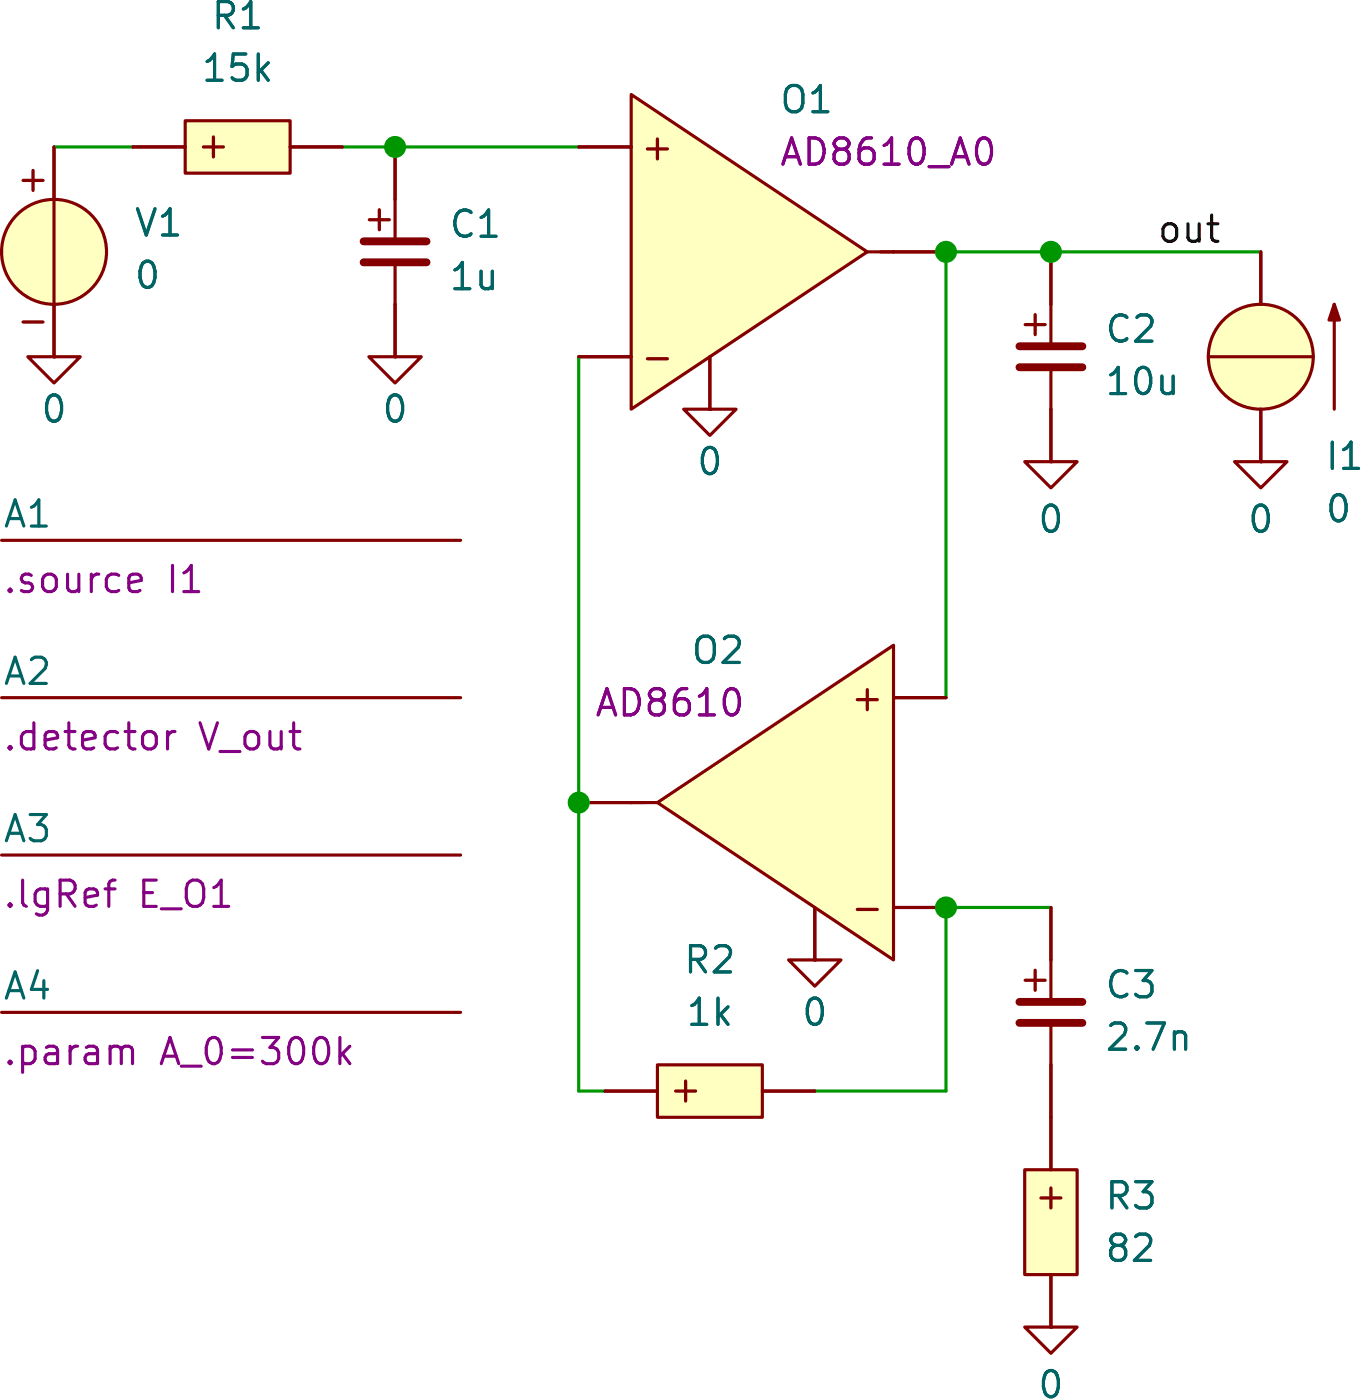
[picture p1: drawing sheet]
(kicad_sch
 (version 20231120)
 (generator "eeschema")
 (generator_version "8.0")
 (paper "A4")
 (title_block
  (title "activePHZ"))
 (lib_symbols
  (symbol "SLiCAP:C"
   (pin_numbers hide)
   (pin_names
    (offset 1.016) hide) (exclude_from_sim no) (in_bom yes) (on_board yes)
   (property "Reference" "C?" (at 2.54 3.81 0) (effects (font (size 1.27 1.27)) (justify left)))
   (property "Value" "?" (at 2.54 1.27 0) (show_name) (effects (font (size 1.27 1.27)) (justify left)))
   (property "Footprint" "" (at 2.54 -1.27 0) (effects (font (size 1.27 1.27)) (hide yes)))
   (property "Datasheet" "" (at 2.54 -1.27 0) (effects (font (size 1.27 1.27)) (hide yes)))
   (property "Description" "Capacitor" (at 7.112 -6.096 0) (effects (font (size 1.27 1.27)) (hide yes)))
   (property "model" "C" (at 2.54 -3.81 0) (show_name) (effects (font (size 1.27 1.27)) (justify left) (hide yes)))
   (property "vinit" "0" (at 2.54 -1.27 0) (show_name) (effects (font (size 1.27 1.27)) (justify left)))
   (symbol "C_0_0"
    (text "+" (at -0.762 1.651 0) (effects (font (size 1.27 1.27)))))
   (symbol "C_0_1"
    (polyline (pts (xy -1.524 -0.508) (xy 1.524 -0.508)) (stroke (width 0.381) (type solid)) (fill (type none)))
    (polyline (pts (xy -1.524 0.508) (xy 1.524 0.508)) (stroke (width 0.381) (type solid)) (fill (type none)))
    (polyline (pts (xy 0 -2.54) (xy 0 -0.508)) (stroke (width 0) (type solid)) (fill (type none)))
    (polyline (pts (xy 0 2.54) (xy 0 0.508)) (stroke (width 0) (type solid)) (fill (type none))))
   (symbol "C_1_0"
    (pin passive line (at 0 5.08 270) (length 2.54) (name "1" (effects (font (size 1.27 1.27)))) (number "1" (effects (font (size 1.27 1.27)))))
    (pin passive line (at 0 -5.08 90) (length 2.54) (name "2" (effects (font (size 1.27 1.27)))) (number "2" (effects (font (size 1.27 1.27)))))))
  (symbol "SLiCAP:Command"
   (pin_numbers hide)
   (pin_names
    (offset 0) hide) (exclude_from_sim no) (in_bom yes) (on_board yes)
   (property "Reference" "A?" (at 0 1.27 0) (do_not_autoplace) (effects (font (size 1.27 1.27)) (justify left)))
   (property "Value" "" (at 0 -0.635 0) (effects (font (size 1.27 1.27)) (justify left) (hide yes)))
   (property "Footprint" "" (at 0 -1.27 0) (effects (font (size 1.27 1.27)) (justify left) (hide yes)))
   (property "Datasheet" "" (at 0 -1.27 0) (effects (font (size 1.27 1.27)) (justify left) (hide yes)))
   (property "Description" "SLiCAP command (.lib, .param, .model. subckt}" (at 23.114 -4.064 0) (effects (font (size 1.27 1.27)) (hide yes)))
   (property "command" "?" (at 0 -1.905 0) (do_not_autoplace) (effects (font (size 1.27 1.27)) (justify left)))
   (symbol "Command_0_1"
    (polyline (pts (xy 0 0) (xy 22.225 0)) (stroke (width 0) (type default)) (fill (type none)))))
  (symbol "SLiCAP:GND"
   (power)
   (pin_numbers hide)
   (pin_names
    (offset 0) hide) (exclude_from_sim no) (in_bom yes) (on_board yes)
   (property "Reference" "#0" (at 0 -5.08 0) (effects (font (size 1.27 1.27)) (hide yes)))
   (property "Value" "0" (at 0 -2.54 0) (do_not_autoplace) (effects (font (size 1.27 1.27))))
   (property "Footprint" "" (at 0 0 0) (effects (font (size 1.27 1.27)) (hide yes)))
   (property "Datasheet" "" (at 0 -10.16 0) (effects (font (size 1.27 1.27)) (hide yes)))
   (property "Description" "0V reference potential" (at 0 -7.62 0) (effects (font (size 1.27 1.27)) (hide yes)))
   (symbol "GND_0_1"
    (polyline (pts (xy -1.27 0) (xy 0 -1.27) (xy 1.27 0) (xy -1.27 0)) (stroke (width 0) (type default)) (fill (type none))))
   (symbol "GND_1_1"
    (pin power_in line (at 0 0 0) (length 0) (name "~" (effects (font (size 1.016 1.016)))) (number "1" (effects (font (size 1.016 1.016)))))))
  (symbol "SLiCAP:I"
   (pin_numbers hide)
   (pin_names
    (offset 0) hide) (exclude_from_sim no) (in_bom yes) (on_board yes)
   (property "Reference" "I?" (at 3.81 4.445 0) (effects (font (size 1.27 1.27)) (justify left)))
   (property "Value" "?" (at 3.81 2.54 0) (show_name) (effects (font (size 1.27 1.27)) (justify left)))
   (property "Footprint" "" (at 0 -1.27 0) (effects (font (size 1.27 1.27)) (justify left) (hide yes)))
   (property "Datasheet" "" (at 0 -1.27 0) (effects (font (size 1.27 1.27)) (justify left) (hide yes)))
   (property "Description" "Independent current source" (at 17.272 -7.366 0) (effects (font (size 1.27 1.27)) (hide yes)))
   (property "noise" "0" (at 3.81 -3.175 0) (show_name) (effects (font (size 1.27 1.27)) (justify left)))
   (property "dc" "0" (at 3.81 0.635 0) (show_name) (effects (font (size 1.27 1.27)) (justify left)))
   (property "dcvar" "0" (at 3.81 -1.27 0) (show_name) (effects (font (size 1.27 1.27)) (justify left)))
   (property "model" "I" (at 3.81 -5.08 0) (show_name) (effects (font (size 1.27 1.27)) (justify left) (hide yes)))
   (symbol "I_0_1"
    (polyline (pts (xy -3.556 2.54) (xy -3.556 -2.54)) (stroke (width 0) (type solid)) (fill (type none)))
    (polyline (pts (xy -2.54 0) (xy 2.54 0)) (stroke (width 0) (type solid)) (fill (type none)))
    (polyline (pts (xy -3.556 2.54) (xy -3.81 1.778) (xy -3.302 1.778) (xy -3.556 2.54)) (stroke (width 0) (type solid)) (fill (type outline))))
   (symbol "I_1_0"
    (circle (center 0 0) (radius 2.54) (stroke (width 0) (type solid)) (fill (type background)))
    (pin power_out line (at 0 -5.08 90) (length 2.54) (name "n" (effects (font (size 1.27 1.27)))) (number "1" (effects (font (size 1.27 1.27)))))
    (pin power_out line (at 0 5.08 270) (length 2.54) (name "p" (effects (font (size 1.27 1.27)))) (number "2" (effects (font (size 1.27 1.27)))))))
  (symbol "SLiCAP:O"
   (pin_numbers hide)
   (pin_names
    (offset 0) hide) (exclude_from_sim no) (in_bom yes) (on_board yes)
   (property "Reference" "O?" (at 0.635 6.985 0) (effects (font (size 1.27 1.27)) (justify left)))
   (property "Value" "" (at 2.54 5.08 0) (effects (font (size 1.27 1.27)) (justify left) (hide yes)))
   (property "Footprint" "" (at 2.54 -1.27 0) (effects (font (size 1.27 1.27)) (justify left) (hide yes)))
   (property "Datasheet" "" (at 2.54 -1.27 0) (effects (font (size 1.27 1.27)) (justify left) (hide yes)))
   (property "Description" "Operational amplifier" (at 10.922 -6.096 0) (effects (font (size 1.27 1.27)) (hide yes)))
   (property "model" "?" (at 0.635 5.08 0) (show_name) (effects (font (size 1.27 1.27)) (justify left)))
   (symbol "O_0_1"
    (polyline (pts (xy 6.35 0) (xy 7.62 0)) (stroke (width 0) (type default)) (fill (type none)))
    (polyline (pts (xy 7.62 0) (xy 6.985 0)) (stroke (width 0) (type default)) (fill (type none))))
   (symbol "O_1_0"
    (pin power_out line (at 10.16 0 180) (length 2.54) (name "outP" (effects (font (size 1.27 1.27)))) (number "3" (effects (font (size 1.27 1.27)))))
    (pin power_out line (at -1.27 -7.62 90) (length 2.54) (name "outN" (effects (font (size 1.27 1.27)))) (number "4" (effects (font (size 1.27 1.27))))))
   (symbol "O_1_1"
    (polyline (pts (xy 6.35 0) (xy -5.08 7.62) (xy -5.08 -7.62) (xy 6.35 0)) (stroke (width 0) (type default)) (fill (type background)))
    (text "+" (at -3.81 5.08 0) (effects (font (size 1.27 1.27))))
    (text "-" (at -3.81 -5.08 0) (effects (font (size 1.27 1.27))))
    (pin input line (at -7.62 5.08 0) (length 2.54) (name "inp" (effects (font (size 1.27 1.27)))) (number "1" (effects (font (size 1.27 1.27)))))
    (pin input line (at -7.62 -5.08 0) (length 2.54) (name "inN" (effects (font (size 1.27 1.27)))) (number "2" (effects (font (size 1.27 1.27)))))))
  (symbol "SLiCAP:R"
   (pin_numbers hide)
   (pin_names
    (offset 1.016) hide) (exclude_from_sim no) (in_bom yes) (on_board yes)
   (property "Reference" "R?" (at 1.905 3.81 0) (effects (font (size 1.27 1.27)) (justify left)))
   (property "Value" "?" (at 1.905 1.905 0) (show_name) (effects (font (size 1.27 1.27)) (justify left)))
   (property "Footprint" "" (at 0.635 -3.175 0) (effects (font (size 1.27 1.27)) (hide yes)))
   (property "Datasheet" "" (at 0.635 -3.175 0) (effects (font (size 1.27 1.27)) (hide yes)))
   (property "Description" "Resistor (cannot have zero resistance)" (at 21.082 -5.842 0) (effects (font (size 1.27 1.27)) (hide yes)))
   (property "model" "R" (at 1.905 -3.81 0) (show_name) (effects (font (size 1.27 1.27)) (justify left) (hide yes)))
   (property "noisetemp" "0" (at 1.905 0 0) (show_name) (effects (font (size 1.27 1.27)) (justify left)))
   (property "noiseflow" "0" (at 15.24 0 0) (show_name) (effects (font (size 1.27 1.27)) (justify left)))
   (property "dcvar" "0" (at 1.905 -1.905 0) (show_name) (effects (font (size 1.27 1.27)) (justify left)))
   (property "dcvarlot" "0" (at 15.24 -1.905 0) (show_name) (effects (font (size 1.27 1.27)) (justify left)))
   (symbol "R_0_0"
    (text "+" (at 0 1.27 0) (effects (font (size 1.27 1.27)))))
   (symbol "R_1_0"
    (pin passive line (at 0 5.08 270) (length 2.54) (name "1" (effects (font (size 1.27 1.27)))) (number "1" (effects (font (size 1.27 1.27)))))
    (pin passive line (at 0 -5.08 90) (length 2.54) (name "2" (effects (font (size 1.27 1.27)))) (number "2" (effects (font (size 1.27 1.27))))))
   (symbol "R_1_1"
    (rectangle (start -1.27 2.54) (end 1.27 -2.54) (stroke (width 0) (type solid)) (fill (type background)))))
  (symbol "SLiCAP:V"
   (pin_numbers hide)
   (pin_names
    (offset 0) hide) (exclude_from_sim no) (in_bom yes) (on_board yes)
   (property "Reference" "V?" (at 3.175 4.445 0) (effects (font (size 1.27 1.27)) (justify left)))
   (property "Value" "?" (at 3.175 2.54 0) (show_name) (effects (font (size 1.27 1.27)) (justify left)))
   (property "Footprint" "" (at 0 -1.27 0) (effects (font (size 1.27 1.27)) (justify left) (hide yes)))
   (property "Datasheet" "" (at 0 -1.27 0) (effects (font (size 1.27 1.27)) (justify left) (hide yes)))
   (property "Description" "Independent voltage source" (at 16.51 -7.112 0) (effects (font (size 1.27 1.27)) (hide yes)))
   (property "noise" "0" (at 3.175 -3.175 0) (show_name) (effects (font (size 1.27 1.27)) (justify left)))
   (property "dc" "0" (at 3.175 0.635 0) (show_name) (effects (font (size 1.27 1.27)) (justify left)))
   (property "dcvar" "0" (at 3.175 -1.27 0) (show_name) (effects (font (size 1.27 1.27)) (justify left)))
   (property "model" "V" (at 3.175 -5.08 0) (show_name) (effects (font (size 1.27 1.27)) (justify left) (hide yes)))
   (symbol "V_0_0"
    (text "+" (at -1.016 3.556 0) (effects (font (size 1.27 1.27))))
    (text "-" (at -1.016 -3.302 0) (effects (font (size 1.27 1.27))))
    (pin power_out line (at 0 5.08 270) (length 2.54) (name "p" (effects (font (size 1.27 1.27)))) (number "1" (effects (font (size 1.27 1.27)))))
    (pin power_out line (at 0 -5.08 90) (length 2.54) (name "n" (effects (font (size 1.27 1.27)))) (number "2" (effects (font (size 1.27 1.27))))))
   (symbol "V_0_1"
    (polyline (pts (xy 0 2.54) (xy 0 -2.54)) (stroke (width 0) (type solid)) (fill (type none))))
   (symbol "V_1_0"
    (circle (center 0 0) (radius 2.54) (stroke (width 0) (type solid)) (fill (type background))))))
 (junction
  (at 101.6 48.26)
  (diameter 0)
  (color 0 0 0 0))
 (junction
  (at 106.68 48.26)
  (diameter 0)
  (color 0 0 0 0))
 (junction
  (at 74.93 43.18)
  (diameter 0)
  (color 0 0 0 0))
 (junction
  (at 101.6 80.01)
  (diameter 0)
  (color 0 0 0 0))
 (junction
  (at 83.82 74.93)
  (diameter 0)
  (color 0 0 0 0))
 (wire
  (pts (xy 101.6 80.01) (xy 106.68 80.01))
  (stroke (width 0) (type default)))
 (wire
  (pts (xy 101.6 88.9) (xy 101.6 80.01))
  (stroke (width 0) (type default)))
 (wire
  (pts (xy 83.82 43.18) (xy 74.93 43.18))
  (stroke (width 0) (type default)))
 (wire
  (pts (xy 106.68 48.26) (xy 116.84 48.26))
  (stroke (width 0) (type default)))
 (wire
  (pts (xy 62.23 43.18) (xy 58.42 43.18))
  (stroke (width 0) (type default)))
 (wire
  (pts (xy 85.09 88.9) (xy 83.82 88.9))
  (stroke (width 0) (type default)))
 (wire
  (pts (xy 74.93 43.18) (xy 72.39 43.18))
  (stroke (width 0) (type default)))
 (wire
  (pts (xy 95.25 88.9) (xy 101.6 88.9))
  (stroke (width 0) (type default)))
 (wire
  (pts (xy 83.82 53.34) (xy 83.82 74.93))
  (stroke (width 0) (type default)))
 (wire
  (pts (xy 101.6 48.26) (xy 101.6 69.85))
  (stroke (width 0) (type default)))
 (wire
  (pts (xy 83.82 88.9) (xy 83.82 74.93))
  (stroke (width 0) (type default)))
 (wire
  (pts (xy 101.6 48.26) (xy 106.68 48.26))
  (stroke (width 0) (type default)))
 (label "out"
  (at 111.76 48.26 0)
  (fields_autoplaced yes)
  (effects (font (size 1.27 1.27)) (justify left bottom)))
 (symbol
  (lib_id "SLiCAP:GND")
  (at 74.93 53.34 0)
  (unit 1)
  (exclude_from_sim no)
  (in_bom yes)
  (on_board yes)
  (dnp no)
  (fields_autoplaced yes)
  (property "Reference" "#03" (at 74.93 58.42 0) (effects (font (size 1.27 1.27)) (hide yes)))
  (property "Value" "0" (at 74.93 55.88 0) (do_not_autoplace yes) (effects (font (size 1.27 1.27))))
  (property "Footprint" "" (at 74.93 53.34 0) (effects (font (size 1.27 1.27)) (hide yes)))
  (property "Datasheet" "" (at 74.93 63.5 0) (effects (font (size 1.27 1.27)) (hide yes)))
  (property "Description" "0V reference potential" (at 74.93 60.96 0) (effects (font (size 1.27 1.27)) (hide yes)))
  (pin "1"))
 (symbol
  (lib_id "SLiCAP:R")
  (at 90.17 88.9 90)
  (unit 1)
  (exclude_from_sim no)
  (in_bom yes)
  (on_board yes)
  (dnp no)
  (fields_autoplaced yes)
  (property "Reference" "R2" (at 90.17 82.55 90) (effects (font (size 1.27 1.27))))
  (property "Value" "1k" (at 90.17 85.09 90) (effects (font (size 1.27 1.27))))
  (property "Footprint" "" (at 93.345 88.265 0) (effects (font (size 1.27 1.27)) (hide yes)))
  (property "Datasheet" "" (at 93.345 88.265 0) (effects (font (size 1.27 1.27)) (hide yes)))
  (property "Description" "Resistor (cannot have zero resistance)" (at 96.012 67.818 0) (effects (font (size 1.27 1.27)) (hide yes)))
  (property "model" "R" (at 93.98 86.995 0) (show_name yes) (effects (font (size 1.27 1.27)) (justify left) (hide yes)))
  (property "noisetemp" "0" (at 88.8999 86.36 0) (show_name yes) (effects (font (size 1.27 1.27)) (justify left) (hide yes)))
  (property "noiseflow" "0" (at 91.4399 86.36 0) (show_name yes) (effects (font (size 1.27 1.27)) (justify left) (hide yes)))
  (property "dcvar" "0" (at 93.9799 86.36 0) (show_name yes) (effects (font (size 1.27 1.27)) (justify left) (hide yes)))
  (property "dcvarlot" "0" (at 96.5199 86.36 0) (show_name yes) (effects (font (size 1.27 1.27)) (justify left) (hide yes)))
  (pin "2")
  (pin "1"))
 (symbol
  (lib_id "SLiCAP:GND")
  (at 106.68 100.33 0)
  (unit 1)
  (exclude_from_sim no)
  (in_bom yes)
  (on_board yes)
  (dnp no)
  (property "Reference" "#06" (at 106.68 105.41 0) (effects (font (size 1.27 1.27)) (hide yes)))
  (property "Value" "0" (at 106.68 103.124 0) (do_not_autoplace yes) (effects (font (size 1.27 1.27))))
  (property "Footprint" "" (at 106.68 100.33 0) (effects (font (size 1.27 1.27)) (hide yes)))
  (property "Datasheet" "" (at 106.68 110.49 0) (effects (font (size 1.27 1.27)) (hide yes)))
  (property "Description" "0V reference potential" (at 106.68 107.95 0) (effects (font (size 1.27 1.27)) (hide yes)))
  (pin "1"))
 (symbol
  (lib_id "SLiCAP:I")
  (at 116.84 53.34 0)
  (mirror y)
  (unit 1)
  (exclude_from_sim no)
  (in_bom yes)
  (on_board yes)
  (dnp no)
  (property "Reference" "I1" (at 119.888 58.166 0) (effects (font (size 1.27 1.27)) (justify right)))
  (property "Value" "0" (at 119.888 60.706 0) (effects (font (size 1.27 1.27)) (justify right)))
  (property "Footprint" "" (at 116.84 54.61 0) (effects (font (size 1.27 1.27)) (justify left) (hide yes)))
  (property "Datasheet" "" (at 116.84 54.61 0) (effects (font (size 1.27 1.27)) (justify left) (hide yes)))
  (property "Description" "Independent current source" (at 99.568 60.706 0) (effects (font (size 1.27 1.27)) (hide yes)))
  (property "noise" "0" (at 113.03 53.3399 0) (show_name yes) (effects (font (size 1.27 1.27)) (justify left) (hide yes)))
  (property "dc" "0" (at 113.03 55.8799 0) (show_name yes) (effects (font (size 1.27 1.27)) (justify left) (hide yes)))
  (property "dcvar" "0" (at 113.03 58.4199 0) (show_name yes) (effects (font (size 1.27 1.27)) (justify left) (hide yes)))
  (property "model" "I" (at 113.03 58.42 0) (show_name yes) (effects (font (size 1.27 1.27)) (justify left) (hide yes)))
  (pin "1")
  (pin "2"))
 (symbol
  (lib_id "SLiCAP:GND")
  (at 106.68 58.42 0)
  (unit 1)
  (exclude_from_sim no)
  (in_bom yes)
  (on_board yes)
  (dnp no)
  (property "Reference" "#04" (at 106.68 63.5 0) (effects (font (size 1.27 1.27)) (hide yes)))
  (property "Value" "0" (at 106.68 61.214 0) (do_not_autoplace yes) (effects (font (size 1.27 1.27))))
  (property "Footprint" "" (at 106.68 58.42 0) (effects (font (size 1.27 1.27)) (hide yes)))
  (property "Datasheet" "" (at 106.68 68.58 0) (effects (font (size 1.27 1.27)) (hide yes)))
  (property "Description" "0V reference potential" (at 106.68 66.04 0) (effects (font (size 1.27 1.27)) (hide yes)))
  (pin "1"))
 (symbol
  (lib_id "SLiCAP:R")
  (at 106.68 95.25 0)
  (unit 1)
  (exclude_from_sim no)
  (in_bom yes)
  (on_board yes)
  (dnp no)
  (fields_autoplaced yes)
  (property "Reference" "R3" (at 109.22 93.9799 0) (effects (font (size 1.27 1.27)) (justify left)))
  (property "Value" "82" (at 109.22 96.5199 0) (effects (font (size 1.27 1.27)) (justify left)))
  (property "Footprint" "" (at 107.315 98.425 0) (effects (font (size 1.27 1.27)) (hide yes)))
  (property "Datasheet" "" (at 107.315 98.425 0) (effects (font (size 1.27 1.27)) (hide yes)))
  (property "Description" "Resistor (cannot have zero resistance)" (at 127.762 101.092 0) (effects (font (size 1.27 1.27)) (hide yes)))
  (property "model" "R" (at 108.585 99.06 0) (show_name yes) (effects (font (size 1.27 1.27)) (justify left) (hide yes)))
  (property "noisetemp" "0" (at 109.22 93.9799 0) (show_name yes) (effects (font (size 1.27 1.27)) (justify left) (hide yes)))
  (property "noiseflow" "0" (at 109.22 96.5199 0) (show_name yes) (effects (font (size 1.27 1.27)) (justify left) (hide yes)))
  (property "dcvar" "0" (at 109.22 99.0599 0) (show_name yes) (effects (font (size 1.27 1.27)) (justify left) (hide yes)))
  (property "dcvarlot" "0" (at 109.22 101.5999 0) (show_name yes) (effects (font (size 1.27 1.27)) (justify left) (hide yes)))
  (pin "2")
  (pin "1"))
 (symbol
  (lib_id "SLiCAP:GND")
  (at 116.84 58.42 0)
  (unit 1)
  (exclude_from_sim no)
  (in_bom yes)
  (on_board yes)
  (dnp no)
  (property "Reference" "#07" (at 116.84 63.5 0) (effects (font (size 1.27 1.27)) (hide yes)))
  (property "Value" "0" (at 116.84 61.214 0) (do_not_autoplace yes) (effects (font (size 1.27 1.27))))
  (property "Footprint" "" (at 116.84 58.42 0) (effects (font (size 1.27 1.27)) (hide yes)))
  (property "Datasheet" "" (at 116.84 68.58 0) (effects (font (size 1.27 1.27)) (hide yes)))
  (property "Description" "0V reference potential" (at 116.84 66.04 0) (effects (font (size 1.27 1.27)) (hide yes)))
  (pin "1"))
 (symbol
  (lib_id "SLiCAP:Command")
  (at 55.88 69.85 0)
  (unit 1)
  (exclude_from_sim no)
  (in_bom yes)
  (on_board yes)
  (dnp no)
  (fields_autoplaced yes)
  (property "Reference" "A2" (at 55.88 68.58 0) (do_not_autoplace yes) (effects (font (size 1.27 1.27)) (justify left)))
  (property "Value" "~" (at 55.88 70.485 0) (effects (font (size 1.27 1.27)) (justify left) (hide yes)))
  (property "Footprint" "" (at 55.88 71.12 0) (effects (font (size 1.27 1.27)) (justify left) (hide yes)))
  (property "Datasheet" "" (at 55.88 71.12 0) (effects (font (size 1.27 1.27)) (justify left) (hide yes)))
  (property "Description" "SLiCAP command (.lib, .param, .model. subckt}" (at 78.994 73.914 0) (effects (font (size 1.27 1.27)) (hide yes)))
  (property "command" ".detector V_out" (at 55.88 71.755 0) (do_not_autoplace yes) (effects (font (size 1.27 1.27)) (justify left))))
 (symbol
  (lib_id "SLiCAP:GND")
  (at 90.17 55.88 0)
  (unit 1)
  (exclude_from_sim no)
  (in_bom yes)
  (on_board yes)
  (dnp no)
  (fields_autoplaced yes)
  (property "Reference" "#01" (at 90.17 60.96 0) (effects (font (size 1.27 1.27)) (hide yes)))
  (property "Value" "0" (at 90.17 58.42 0) (do_not_autoplace yes) (effects (font (size 1.27 1.27))))
  (property "Footprint" "" (at 90.17 55.88 0) (effects (font (size 1.27 1.27)) (hide yes)))
  (property "Datasheet" "" (at 90.17 66.04 0) (effects (font (size 1.27 1.27)) (hide yes)))
  (property "Description" "0V reference potential" (at 90.17 63.5 0) (effects (font (size 1.27 1.27)) (hide yes)))
  (pin "1"))
 (symbol
  (lib_id "SLiCAP:Command")
  (at 55.88 85.09 0)
  (unit 1)
  (exclude_from_sim no)
  (in_bom yes)
  (on_board yes)
  (dnp no)
  (fields_autoplaced yes)
  (property "Reference" "A4" (at 55.88 83.82 0) (do_not_autoplace yes) (effects (font (size 1.27 1.27)) (justify left)))
  (property "Value" "~" (at 55.88 85.725 0) (effects (font (size 1.27 1.27)) (justify left) (hide yes)))
  (property "Footprint" "" (at 55.88 86.36 0) (effects (font (size 1.27 1.27)) (justify left) (hide yes)))
  (property "Datasheet" "" (at 55.88 86.36 0) (effects (font (size 1.27 1.27)) (justify left) (hide yes)))
  (property "Description" "SLiCAP command (.lib, .param, .model. subckt}" (at 78.994 89.154 0) (effects (font (size 1.27 1.27)) (hide yes)))
  (property "command" ".param A_0=300k" (at 55.88 86.995 0) (do_not_autoplace yes) (effects (font (size 1.27 1.27)) (justify left))))
 (symbol
  (lib_id "SLiCAP:GND")
  (at 95.25 82.55 0)
  (unit 1)
  (exclude_from_sim no)
  (in_bom yes)
  (on_board yes)
  (dnp no)
  (fields_autoplaced yes)
  (property "Reference" "#05" (at 95.25 87.63 0) (effects (font (size 1.27 1.27)) (hide yes)))
  (property "Value" "0" (at 95.25 85.09 0) (do_not_autoplace yes) (effects (font (size 1.27 1.27))))
  (property "Footprint" "" (at 95.25 82.55 0) (effects (font (size 1.27 1.27)) (hide yes)))
  (property "Datasheet" "" (at 95.25 92.71 0) (effects (font (size 1.27 1.27)) (hide yes)))
  (property "Description" "0V reference potential" (at 95.25 90.17 0) (effects (font (size 1.27 1.27)) (hide yes)))
  (pin "1"))
 (symbol
  (lib_id "SLiCAP:C")
  (at 74.93 48.26 0)
  (unit 1)
  (exclude_from_sim no)
  (in_bom yes)
  (on_board yes)
  (dnp no)
  (property "Reference" "C1" (at 77.47 46.9236 0) (effects (font (size 1.27 1.27)) (justify left)))
  (property "Value" "1u" (at 77.47 49.4636 0) (effects (font (size 1.27 1.27)) (justify left)))
  (property "Footprint" "" (at 77.47 49.53 0) (effects (font (size 1.27 1.27)) (hide yes)))
  (property "Datasheet" "" (at 77.47 49.53 0) (effects (font (size 1.27 1.27)) (hide yes)))
  (property "Description" "Capacitor" (at 82.042 54.356 0) (effects (font (size 1.27 1.27)) (hide yes)))
  (property "model" "C" (at 77.47 52.07 0) (show_name yes) (effects (font (size 1.27 1.27)) (justify left) (hide yes)))
  (property "vinit" "0" (at 77.47 50.7336 0) (show_name yes) (effects (font (size 1.27 1.27)) (justify left) (hide yes)))
  (pin "2")
  (pin "1"))
 (symbol
  (lib_id "SLiCAP:O")
  (at 93.98 74.93 0)
  (mirror y)
  (unit 1)
  (exclude_from_sim no)
  (in_bom yes)
  (on_board yes)
  (dnp no)
  (property "Reference" "O2" (at 91.948 67.564 0) (effects (font (size 1.27 1.27)) (justify left)))
  (property "Value" "~" (at 91.44 69.85 0) (effects (font (size 1.27 1.27)) (justify left) (hide yes)))
  (property "Footprint" "" (at 91.44 76.2 0) (effects (font (size 1.27 1.27)) (justify left) (hide yes)))
  (property "Datasheet" "" (at 91.44 76.2 0) (effects (font (size 1.27 1.27)) (justify left) (hide yes)))
  (property "Description" "Operational amplifier" (at 83.058 81.026 0) (effects (font (size 1.27 1.27)) (hide yes)))
  (property "model" "AD8610" (at 91.948 70.104 0) (effects (font (size 1.27 1.27)) (justify left)))
  (pin "3")
  (pin "4")
  (pin "1")
  (pin "2"))
 (symbol
  (lib_id "SLiCAP:O")
  (at 91.44 48.26 0)
  (unit 1)
  (exclude_from_sim no)
  (in_bom yes)
  (on_board yes)
  (dnp no)
  (property "Reference" "O1" (at 93.472 40.894 0) (effects (font (size 1.27 1.27)) (justify left)))
  (property "Value" "~" (at 93.98 43.18 0) (effects (font (size 1.27 1.27)) (justify left) (hide yes)))
  (property "Footprint" "" (at 93.98 49.53 0) (effects (font (size 1.27 1.27)) (justify left) (hide yes)))
  (property "Datasheet" "" (at 93.98 49.53 0) (effects (font (size 1.27 1.27)) (justify left) (hide yes)))
  (property "Description" "Operational amplifier" (at 102.362 54.356 0) (effects (font (size 1.27 1.27)) (hide yes)))
  (property "model" "AD8610_A0" (at 93.472 43.434 0) (effects (font (size 1.27 1.27)) (justify left)))
  (pin "3")
  (pin "4")
  (pin "1")
  (pin "2"))
 (symbol
  (lib_id "SLiCAP:GND")
  (at 58.42 53.34 0)
  (unit 1)
  (exclude_from_sim no)
  (in_bom yes)
  (on_board yes)
  (dnp no)
  (fields_autoplaced yes)
  (property "Reference" "#02" (at 58.42 58.42 0) (effects (font (size 1.27 1.27)) (hide yes)))
  (property "Value" "0" (at 58.42 55.88 0) (do_not_autoplace yes) (effects (font (size 1.27 1.27))))
  (property "Footprint" "" (at 58.42 53.34 0) (effects (font (size 1.27 1.27)) (hide yes)))
  (property "Datasheet" "" (at 58.42 63.5 0) (effects (font (size 1.27 1.27)) (hide yes)))
  (property "Description" "0V reference potential" (at 58.42 60.96 0) (effects (font (size 1.27 1.27)) (hide yes)))
  (pin "1"))
 (symbol
  (lib_id "SLiCAP:V")
  (at 58.42 48.26 0)
  (unit 1)
  (exclude_from_sim no)
  (in_bom yes)
  (on_board yes)
  (dnp no)
  (fields_autoplaced yes)
  (property "Reference" "V1" (at 62.23 46.8629 0) (effects (font (size 1.27 1.27)) (justify left)))
  (property "Value" "0" (at 62.23 49.4029 0) (effects (font (size 1.27 1.27)) (justify left)))
  (property "Footprint" "" (at 58.42 49.53 0) (effects (font (size 1.27 1.27)) (justify left) (hide yes)))
  (property "Datasheet" "" (at 58.42 49.53 0) (effects (font (size 1.27 1.27)) (justify left) (hide yes)))
  (property "Description" "Independent voltage source" (at 74.93 55.372 0) (effects (font (size 1.27 1.27)) (hide yes)))
  (property "noise" "0" (at 62.23 48.1329 0) (show_name yes) (effects (font (size 1.27 1.27)) (justify left) (hide yes)))
  (property "dc" "0" (at 62.23 50.6729 0) (show_name yes) (effects (font (size 1.27 1.27)) (justify left) (hide yes)))
  (property "dcvar" "0" (at 62.23 53.2129 0) (show_name yes) (effects (font (size 1.27 1.27)) (justify left) (hide yes)))
  (property "model" "V" (at 61.595 53.34 0) (show_name yes) (effects (font (size 1.27 1.27)) (justify left) (hide yes)))
  (pin "1")
  (pin "2"))
 (symbol
  (lib_id "SLiCAP:C")
  (at 106.68 53.34 0)
  (unit 1)
  (exclude_from_sim no)
  (in_bom yes)
  (on_board yes)
  (dnp no)
  (property "Reference" "C2" (at 109.22 52.0036 0) (effects (font (size 1.27 1.27)) (justify left)))
  (property "Value" "10u" (at 109.22 54.5436 0) (effects (font (size 1.27 1.27)) (justify left)))
  (property "Footprint" "" (at 109.22 54.61 0) (effects (font (size 1.27 1.27)) (hide yes)))
  (property "Datasheet" "" (at 109.22 54.61 0) (effects (font (size 1.27 1.27)) (hide yes)))
  (property "Description" "Capacitor" (at 113.792 59.436 0) (effects (font (size 1.27 1.27)) (hide yes)))
  (property "model" "C" (at 109.22 57.15 0) (show_name yes) (effects (font (size 1.27 1.27)) (justify left) (hide yes)))
  (property "vinit" "0" (at 109.22 55.8136 0) (show_name yes) (effects (font (size 1.27 1.27)) (justify left) (hide yes)))
  (pin "2")
  (pin "1"))
 (symbol
  (lib_id "SLiCAP:R")
  (at 67.31 43.18 90)
  (unit 1)
  (exclude_from_sim no)
  (in_bom yes)
  (on_board yes)
  (dnp no)
  (fields_autoplaced yes)
  (property "Reference" "R1" (at 67.31 36.83 90) (effects (font (size 1.27 1.27))))
  (property "Value" "15k" (at 67.31 39.37 90) (effects (font (size 1.27 1.27))))
  (property "Footprint" "" (at 70.485 42.545 0) (effects (font (size 1.27 1.27)) (hide yes)))
  (property "Datasheet" "" (at 70.485 42.545 0) (effects (font (size 1.27 1.27)) (hide yes)))
  (property "Description" "Resistor (cannot have zero resistance)" (at 73.152 22.098 0) (effects (font (size 1.27 1.27)) (hide yes)))
  (property "model" "R" (at 71.12 41.275 0) (show_name yes) (effects (font (size 1.27 1.27)) (justify left) (hide yes)))
  (property "noisetemp" "0" (at 66.0399 40.64 0) (show_name yes) (effects (font (size 1.27 1.27)) (justify left) (hide yes)))
  (property "noiseflow" "0" (at 68.5799 40.64 0) (show_name yes) (effects (font (size 1.27 1.27)) (justify left) (hide yes)))
  (property "dcvar" "0" (at 71.1199 40.64 0) (show_name yes) (effects (font (size 1.27 1.27)) (justify left) (hide yes)))
  (property "dcvarlot" "0" (at 73.6599 40.64 0) (show_name yes) (effects (font (size 1.27 1.27)) (justify left) (hide yes)))
  (pin "2")
  (pin "1"))
 (symbol
  (lib_id "SLiCAP:C")
  (at 106.68 85.09 0)
  (unit 1)
  (exclude_from_sim no)
  (in_bom yes)
  (on_board yes)
  (dnp no)
  (property "Reference" "C3" (at 109.22 83.7536 0) (effects (font (size 1.27 1.27)) (justify left)))
  (property "Value" "2.7n" (at 109.22 86.2936 0) (effects (font (size 1.27 1.27)) (justify left)))
  (property "Footprint" "" (at 109.22 86.36 0) (effects (font (size 1.27 1.27)) (hide yes)))
  (property "Datasheet" "" (at 109.22 86.36 0) (effects (font (size 1.27 1.27)) (hide yes)))
  (property "Description" "Capacitor" (at 113.792 91.186 0) (effects (font (size 1.27 1.27)) (hide yes)))
  (property "model" "C" (at 109.22 88.9 0) (show_name yes) (effects (font (size 1.27 1.27)) (justify left) (hide yes)))
  (property "vinit" "0" (at 109.22 87.5636 0) (show_name yes) (effects (font (size 1.27 1.27)) (justify left) (hide yes)))
  (pin "2")
  (pin "1"))
 (symbol
  (lib_id "SLiCAP:Command")
  (at 55.88 77.47 0)
  (unit 1)
  (exclude_from_sim no)
  (in_bom yes)
  (on_board yes)
  (dnp no)
  (fields_autoplaced yes)
  (property "Reference" "A3" (at 55.88 76.2 0) (do_not_autoplace yes) (effects (font (size 1.27 1.27)) (justify left)))
  (property "Value" "~" (at 55.88 78.105 0) (effects (font (size 1.27 1.27)) (justify left) (hide yes)))
  (property "Footprint" "" (at 55.88 78.74 0) (effects (font (size 1.27 1.27)) (justify left) (hide yes)))
  (property "Datasheet" "" (at 55.88 78.74 0) (effects (font (size 1.27 1.27)) (justify left) (hide yes)))
  (property "Description" "SLiCAP command (.lib, .param, .model. subckt}" (at 78.994 81.534 0) (effects (font (size 1.27 1.27)) (hide yes)))
  (property "command" ".lgRef E_O1" (at 55.88 79.375 0) (do_not_autoplace yes) (effects (font (size 1.27 1.27)) (justify left))))
 (symbol
  (lib_id "SLiCAP:Command")
  (at 55.88 62.23 0)
  (unit 1)
  (exclude_from_sim no)
  (in_bom yes)
  (on_board yes)
  (dnp no)
  (property "Reference" "A1" (at 55.88 60.96 0) (do_not_autoplace yes) (effects (font (size 1.27 1.27)) (justify left)))
  (property "Value" "~" (at 55.88 62.865 0) (effects (font (size 1.27 1.27)) (justify left) (hide yes)))
  (property "Footprint" "" (at 55.88 63.5 0) (effects (font (size 1.27 1.27)) (justify left) (hide yes)))
  (property "Datasheet" "" (at 55.88 63.5 0) (effects (font (size 1.27 1.27)) (justify left) (hide yes)))
  (property "Description" "SLiCAP command (.lib, .param, .model. subckt}" (at 78.994 66.294 0) (effects (font (size 1.27 1.27)) (hide yes)))
  (property "command" ".source I1" (at 55.88 64.135 0) (do_not_autoplace yes) (effects (font (size 1.27 1.27)) (justify left))))
 (sheet_instances
  (path ""
   (page "1"))))
